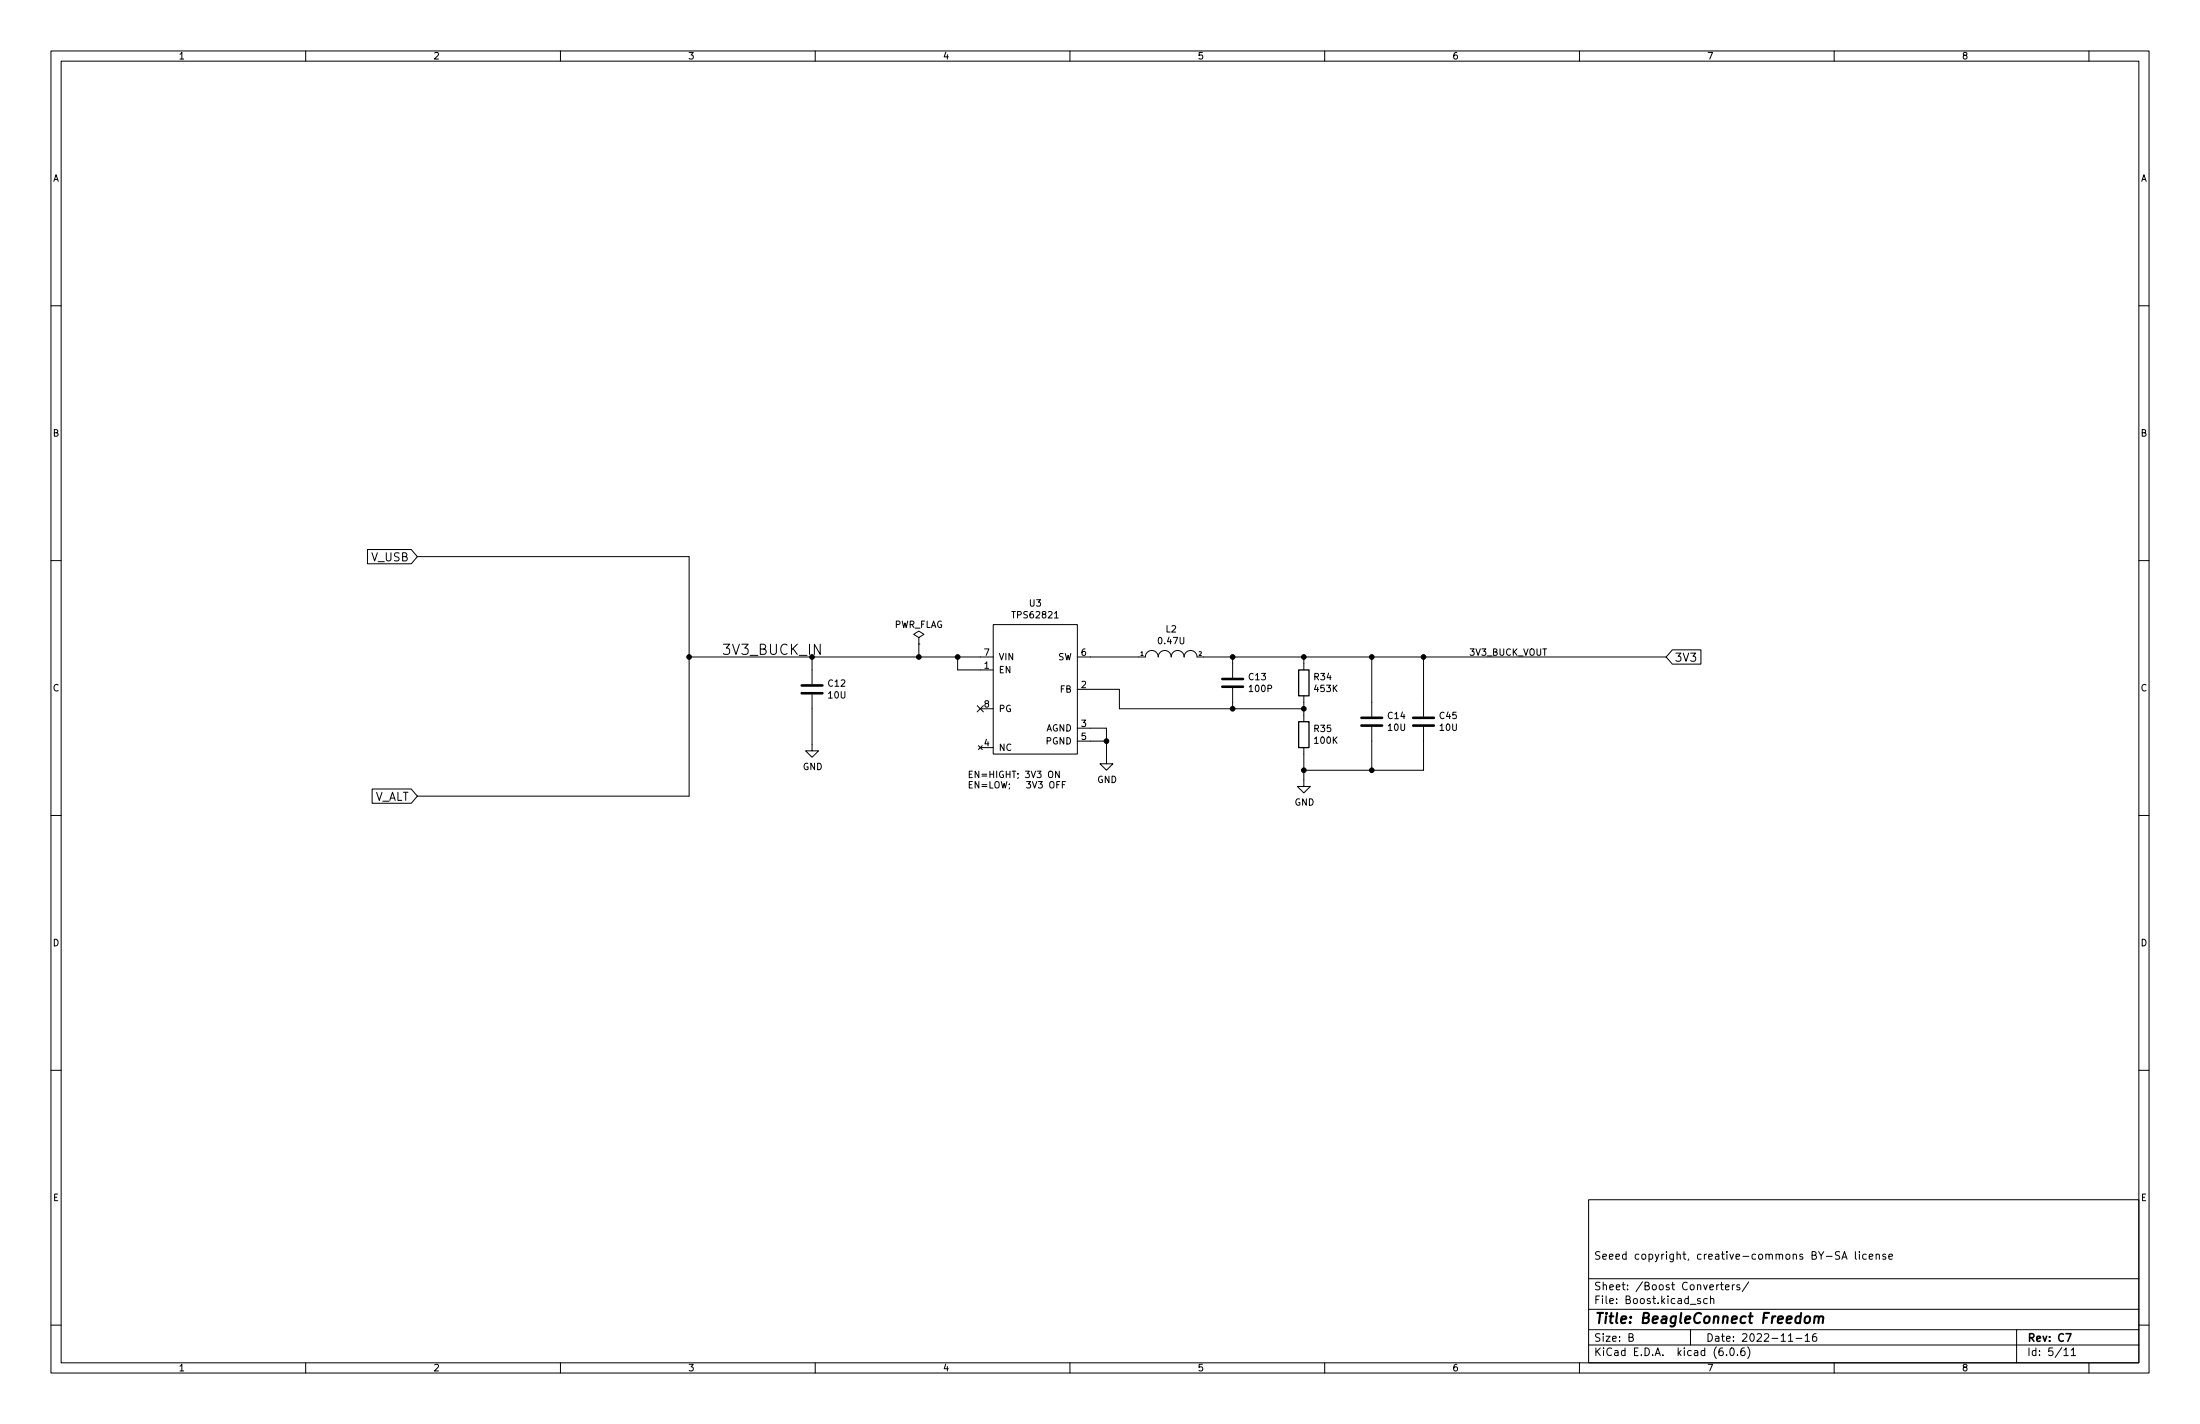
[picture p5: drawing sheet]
<svg xmlns="http://www.w3.org/2000/svg" width="432mm" height="279mm" viewBox="0 0 432 279" stroke-linecap="round" stroke-linejoin="round" font-family="sans-serif">
<g fill="none" stroke="#000" stroke-width=".2">
<path d="M10 10h411.8v259.4h-411.8zM12 12h407.8v255.4h-407.8zM60 10v2M110 10v2M160 10v2M210 10v2M260 10v2M310 10v2M360 10v2M410 10v2M10 60h2M419.8 60h2"/>
<path d="M10 110h2M72.1 107.8h8.6l1.2 1.4-1.2 1.4h-8.6zM81.9 109.2h53.4v47h-53.4M419.8 110h2M135.3 128.9h59.6M159.4 136.3v11h1.3l-1.3 1.3-1.3-1.3h1.3M159.4 128.9v5.3M180.3 125.1l1.1-.6-1.1-.7-1 .7 1 .6v1.3M180.3 126.4h.1M180.3 126.4v2.5M188 128.9v2.5h6.9M191.8 138.5l1.2 1.2"/>
<path d="M192.4 139.1h2.5M193 138.5l-1.2 1.2M194.9 122.6h16.6v25.4h-16.6zM207 121.2h.7M211.5 128.9h13.3a1.27 1.27 0 0 1 1.3-1.3 1.27 1.27 0 0 1 1.2 1.3 1.27 1.27 0 0 1 1.3-1.3 1.27 1.27 0 0 1 1.3 1.3 1.27 1.27 0 0 1 1.2-1.3 1.27 1.27 0 0 1 1.3 1.3 1.27 1.27 0 0 1 1.3-1.3 1.27 1.27 0 0 1 1.2 1.3h92.1M211.5 135.3h8.2v3.8h36.2M241.9 128.9v4.1M241.9 135v4.1M255.9 128.9v2.5M255.9 136.5v5.1M269.2 128.9v11.7M279.4 128.9v11.7"/>
<path d="M328.2 127.5h5.6v2.8h-5.6l-1.2-1.4zM10 160h2M73 154.8h7.7l1.2 1.4-1.2 1.4h-7.7zM192 146.3l.8 .8M192.4 146.7h2.5M192.8 146.3l-.8 .8M205.8 151.5l.3-.2a.43 .43 0 0 1 .5 .4v.5a.42 .42 0 0 1-.4 .4 .42 .42 0 0 1-.4-.4zM207.4 154h.4M207.9 151.3v1.3l-.7-1.3v1.3M208 153.3h-.6v1.3M208.5 154h.4M209.1 153.3h-.6v1.3"/>
<path d="M211.5 142.9h5.7v7h1.2l-1.2 1.2-1.3-1.2h1.3M211.5 145.4h5.7M255.9 146.7v7.6h1.3l-1.3 1.3-1.3-1.3h1.3M269.2 142.6v8.5M279.4 142.6v8.5h-23.5M419.8 160h2M10 210h2M419.8 210h2M311.8 235.4h108v32h-108zM10 260h2M311.8 256.9h108M311.8 250.9h108"/>
<path d="M333.7 254.9l-.3-.1-.2 .2v.2l.5 .2v.3h-.5M335.1 254.9l-.4-.1-.3 .3 .1 .6h.6M335.7 254.9l.2-.1 .4 .1 .1 .9M335.7 254.3v1.5M337.7 252.1h.5M337.9 251.6v1.3l.3 .2M338.7 252.6l.7-.2-.1-.2-.4-.1-.2 .2v.7h.6M340 252.1v1M340.4 252.1l-.2 .1-.2 .2M341.4 252.2l-.3-.1-.2 .2v.2l.5 .1v.4h-.5M343.2 251.5l-1.3 1.9M361.1 245.7l-.6-.1-.2 .1v.4l.6 .3 .2 .4-.3 .3-.6-.1"/>
<path d="M361.5 247.1l.5-1.5 .5 1.5M361.7 246.7h.7M364.2 245.6v1.3l.2 .2M364.9 245.6v.1M364.9 246.1v1M366.3 246.1h-.4l-.3 .3 .1 .6h.6M366.9 246.6l.7-.2-.1-.3h-.4l-.2 .2v.7h.6M368.2 246.2l.2-.1h.4l.1 1M368.2 246.1v1M370.1 246.1h-.4l-.2 .2 .1 .2 .5 .2v.3h-.6M370.7 246.6l.7-.2v-.3h-.5l-.2 .2 .1 .7h.6M419.8 260h2"/>
<path d="M60 267.4v2M110 267.4v2M160 267.4v2M210 267.4v2M260 267.4v2M310 267.4v2M311.8 263.9h108M311.8 260.9h108M319.7 262.4l.7-.1 .1-.2-.1-.4h-.7v1.5h.6l.3-.3a.39 .39 0 0 0-.4-.5M331.8 260.9v3M338.9 265.8v.2M339.7 264.5h.2a.8 .8 0 0 1 .5 .7 .8 .8 0 0 1-.5 .8 1 1 0 0 1-.2-1.5z"/>
<path d="M341 265.8v.2M342.4 264.5a.59 .59 0 0 0-.7 .6v.6l.1 .2 .4 .1 .2-.2 .1-.5-.1-.2-.5-.1-.2 .3M343 264.3a1.72 1.72 0 0 1 0 2.2M351 263.2h.9M352.5 262.6h1.2M354.3 262.1l.4-.4v1.5M354.3 263.2h.9M356.4 261.7a.6 .6 0 0 0-.7 .6v.6l.2 .2 .4 .1 .2-.2 .1-.5-.2-.2-.4-.1-.3 .3M360 267.4v2M395.8 260.9v6.5M405.1 264.9l.4-.4v1.5M405.1 266h.8"/>
<path d="M406.5 264.9l.4-.4v1.5M406.5 266h.9M410 267.4v2"/>
</g>
<path d="M405.5 261.7h1l-.6 1.5" fill="none" stroke="#000" stroke-width=".3"/>
<path d="M354.4 258.5a.52 .52 0 0 1 .5-.2 .52 .52 0 0 1 .4 .4l-.1 .5a.55 .55 0 0 1-.5 .4 .55 .55 0 0 1-.5-.4zM356.2 258.5a.49 .49 0 0 1 .8 .1l-.1 1M356.2 258.3l-.2 1.3M357 258.6a.5 .5 0 0 1 .8-.2l-.1 1.2" fill="none" stroke="#000" stroke-width=".4"/>
<path d="M157.4 136h4M157.4 134.5h4M239.9 134.7h4.1M239.9 133.2h4.1M267.2 142.4h4.1M267.2 140.8h4.1M277.4 142.4h4M277.4 140.8h4" fill="none" stroke="#000" stroke-width=".51"/>
<path d="M254.9 131.4h2v5.1h-2zM254.9 141.6h2v5.1h-2z" fill="none" stroke="#000" stroke-width=".25"/>
<g fill="#000" stroke="#000" stroke-width=".2">
<circle cx="135.3" cy="128.9" r=".46"/>
<circle cx="180.3" cy="128.9" r=".46"/>
<circle cx="188" cy="128.9" r=".46"/>
<circle cx="241.9" cy="139.1" r=".46"/>
<circle cx="241.9" cy="128.9" r=".46"/>
<circle cx="255.9" cy="139.1" r=".46"/>
<circle cx="255.9" cy="128.9" r=".46"/>
<circle cx="269.2" cy="128.9" r=".46"/>
<circle cx="279.4" cy="128.9" r=".46"/>
<circle cx="217.2" cy="145.4" r=".46"/>
<circle cx="255.9" cy="151.1" r=".46"/>
<circle cx="269.2" cy="151.1" r=".46"/>
</g>
<g font-size="2.8">
<text x="141.6" y="128.5">3V3_BUCK_IN</text>
<text x="312.8" y="259.7">Title: BeagleConnect Freedom</text>
</g>
<g font-size="2.2">
<text x="72.9" y="110.1">V_USB</text>
<text x="328.6" y="129.8">3V3</text>
<text x="73.3" y="157.1">V_ALT</text>
</g>
<g font-size="2.1">
<text x="312.8" y="247.1">Seeed copyright, creative-commons BY-SA license</text>
<text x="312.8" y="255.9">File: Boost.kicad_sch</text>
<text x="312.8" y="253.2">Sheet: /Boost Converters/</text>
<text x="312.8" y="263.2">Size: B</text>
<text x="334.8" y="263.2">Date: 2022-11-16</text>
<text x="397.8" y="263.2">Rev: C7</text>
<text x="312.8" y="266">KiCad E.D.A. kicad (6.0.6)</text>
<text x="397.8" y="266">Id: 5/11</text>
</g>
<g font-size="1.8">
<text x="35" y="11.7">1</text>
<text x="85" y="11.7">2</text>
<text x="135" y="11.7">3</text>
<text x="185" y="11.7">4</text>
<text x="235" y="11.7">5</text>
<text x="285" y="11.7">6</text>
<text x="335" y="11.7">7</text>
<text x="385" y="11.7">8</text>
<text x="10.3" y="35.6">A</text>
<text x="420.1" y="35.6">A</text>
<text x="10.3" y="85.7">B</text>
<text x="420.1" y="85.7">B</text>
<text x="202.1" y="119">U3</text>
<text x="175.4" y="123.2">PWR_FLAG</text>
<text x="199" y="121.3">TPS62821</text>
<text x="228.8" y="124.1">L2</text>
<text x="193.2" y="131.2">1</text>
<text x="193.2" y="128.7">7</text>
<text x="196" y="129.5">VIN</text>
<text x="207.6" y="129.5">SW</text>
<text x="212.2" y="128.7">6</text>
<text x="227.5" y="126.4">0.47U</text>
<text x="288.3" y="128.6">3V3_BUCK_VOUT</text>
<text x="10.3" y="135.6">C</text>
<text x="162.6" y="134.7">C12</text>
<text x="162.6" y="137">10U</text>
<text x="196" y="132.1">EN</text>
<text x="208.1" y="135.9">FB</text>
<text x="212.2" y="135">2</text>
<text x="245.2" y="133.5">C13</text>
<text x="245.3" y="135.8">100P</text>
<text x="258" y="133.5">R34</text>
<text x="258.1" y="135.8">453K</text>
<text x="420.1" y="135.6">C</text>
<text x="193.2" y="138.8">8</text>
<text x="196" y="139.7">PG</text>
<text x="205.2" y="143.5">AGND</text>
<text x="212.2" y="142.6">3</text>
<text x="258" y="143.6">R35</text>
<text x="272.5" y="141.1">C14</text>
<text x="272.5" y="143.4">10U</text>
<text x="282.6" y="141.1">C45</text>
<text x="282.7" y="143.4">10U</text>
<text x="193.2" y="146.4">4</text>
<text x="196" y="147.3">NC</text>
<text x="205.3" y="146">PGND</text>
<text x="212.2" y="145.2">5</text>
<text x="258.1" y="145.9">100K</text>
<text x="157.5" y="151.1">GND</text>
<text x="189.9" y="152.6">EN=HIGHT; 3V3 ON</text>
<text x="189.9" y="154.7">EN=LOW;</text>
<text x="199.4" y="154.7">3V3 OFF</text>
<text x="215.3" y="153.6">GND</text>
<text x="254.1" y="158.1">GND</text>
<text x="10.3" y="185.7">D</text>
<text x="420.1" y="185.7">D</text>
<text x="10.4" y="235.7">E</text>
<text x="420.2" y="235.7">E</text>
<text x="35" y="269.1">1</text>
<text x="85" y="269.1">2</text>
<text x="135" y="269.1">3</text>
<text x="185" y="269.1">4</text>
<text x="235" y="269.1">5</text>
<text x="285" y="269.1">6</text>
<text x="335" y="269.1">7</text>
<text x="385" y="269.1">8</text>
</g>
<g font-size="1.1">
<text x="223.9" y="128.7">1</text>
<text x="235.3" y="128.7">2</text>
</g>
</svg>
